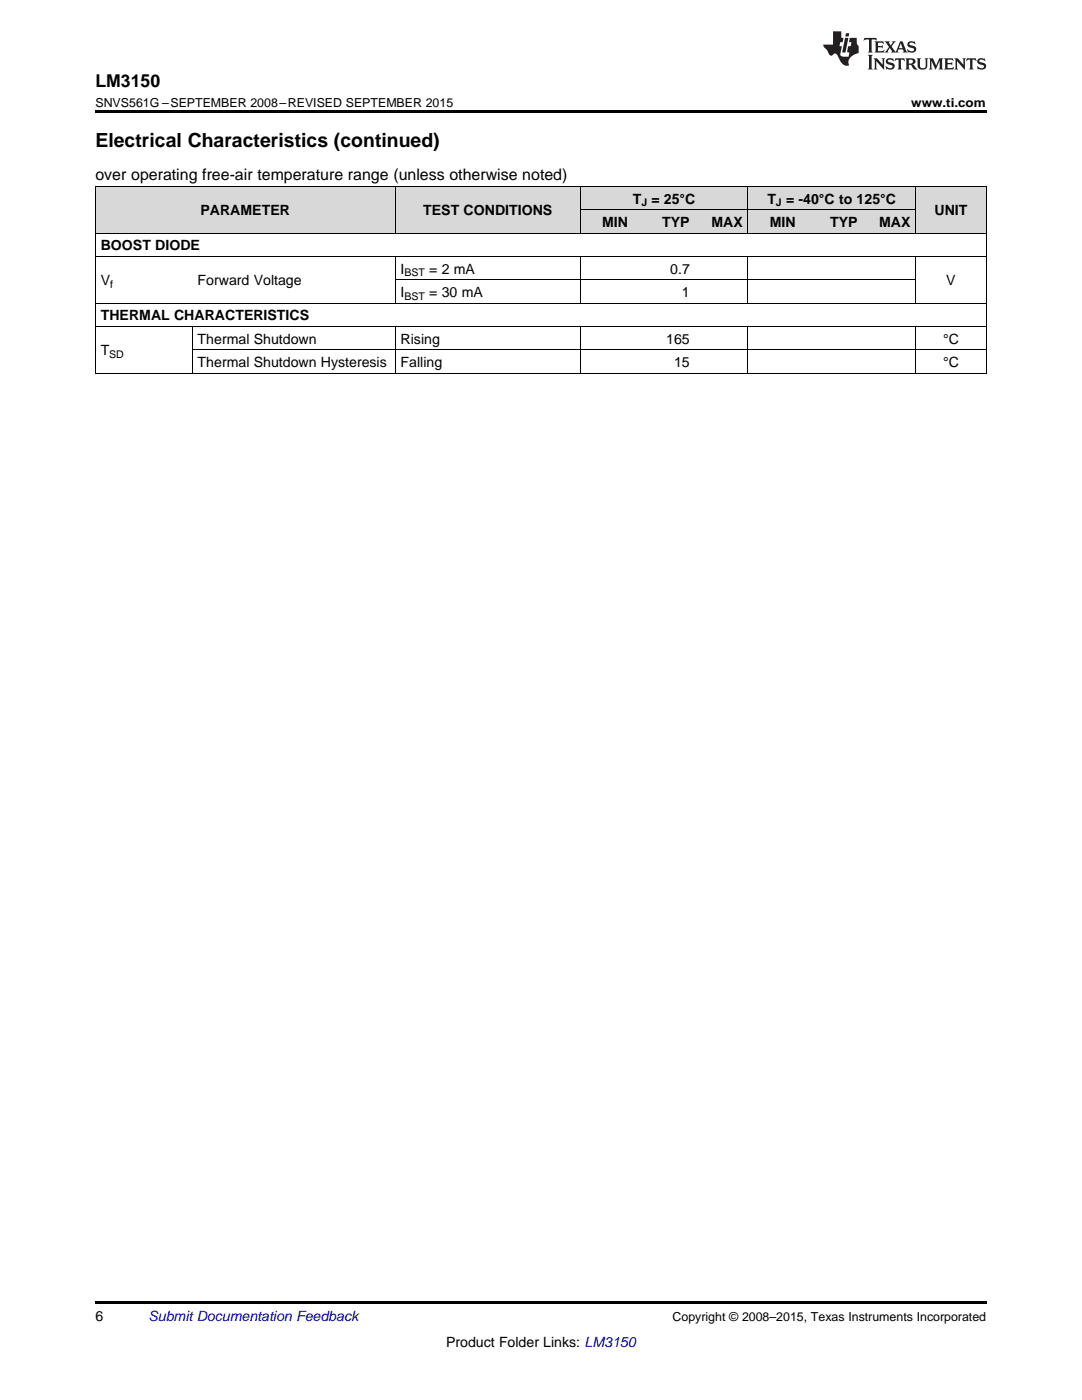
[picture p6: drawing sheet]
<svg xmlns="http://www.w3.org/2000/svg" width="216mm" height="279mm" viewBox="0 0 216 279" stroke-linecap="round" stroke-linejoin="round" font-family="sans-serif">
<g fill="#d8d8d8">
<path d="M19 37.3h19.4v9.3h-19.4z"/>
<path d="M38.4 37.3h40.5v9.3h-40.5z"/>
<path d="M78.9 37.3h37v9.3h-37z"/>
<path d="M182.7 37.3h14.1v9.3h-14.1z"/>
<path d="M115.9 41.9h10.5v4.7h-10.5z"/>
<path d="M126.4 41.9h12.3v4.7h-12.3z"/>
<path d="M138.7 41.9h10.6v4.7h-10.6z"/>
<path d="M149.3 41.9h10.6v4.7h-10.6z"/>
<path d="M159.9 41.9h12.3v4.7h-12.3z"/>
<path d="M172.2 41.9h10.5v4.7h-10.5z"/>
<path d="M115.9 37.3h10.5v4.6h-10.5z"/>
<path d="M126.4 37.3h12.3v4.6h-12.3z"/>
<path d="M138.7 37.3h10.6v4.6h-10.6z"/>
<path d="M149.3 37.3h10.6v4.6h-10.6z"/>
<path d="M159.9 37.3h12.3v4.6h-12.3z"/>
<path d="M172.2 37.3h10.5v4.6h-10.5z"/>
</g>
<path d="M19 22h177.8v.5h-177.8zM19 74.5h.2zM78.8 74.5h.1zM115.7 74.5h.2zM126.3 74.5h.1zM138.6 74.5h.1zM149.2 74.5h.1zM159.8 74.5h.1zM172.1 74.5h.1zM182.6 74.5h.1zM196.7 74.5h.1zM19 259.7h177.8v.5h-177.8z" fill="#000"/>
<g fill="none" stroke="#000" stroke-width=".2">
<path d="M19 37.2h177.8M19.1 37.2v37.3M78.8 37.2v9.4M115.8 37.2v9.4M149.2 37.2v9.4M182.7 37.2v9.4M196.8 37.2v37.3M19 51.2h177.8M19 46.5h177.8M78.8 51.2v9.3M78.9 55.8h103.8M115.8 51.2v9.3"/>
<path d="M115.9 41.9h66.8M149.2 51.2v9.3M182.7 51.2v9.3M19 74.5h177.8M19 65.1h177.8M19 60.5h177.8M38.3 65.2v9.3M38.4 69.8h158.4M78.8 65.2v9.3M115.8 65.2v9.3M149.2 65.2v9.3M182.7 65.2v9.3"/>
</g>
<g fill="#231f20">
<path d="M172.5 7.6l-.1 .5 .4-.2h.6v.1v2.1l-.2 .4h.9l-.2-.4v-2.1l.1-.1h.5l.5 .2-.2-.5zM174.5 8.3l.2 .3v1.5l-.2 .4h1.8l.2-.6a1.04 1.04 0 0 1-1.3 .2v-.7h.6l.3 .2v-.6l-.3 .2h-.6v-.6l.8-.1 .4 .3-.2-.5zM176.5 8.3l.9 1.1-.9 1.1h.8l-.2-.2 .4-.7 .5 .7-.2 .2h1.5l-.2-.2 .2-.4h.9l.1 .4-.2 .2h1l-.3-.3-.7-1.9h-.5l-.9 2-.8-1 .9-1h-.8l.1 .3-.4 .5-.3-.6 .1-.2zM179.7 8.6l.4 1h-.7zM181.3 8.4a.63 .63 0 0 0-.2 .7 .63 .63 0 0 0 .6 .4l.6 .2 .1 .2a.75 .75 0 0 1-.7 .4 .75 .75 0 0 1-.6-.5l.1 .7 .1-.1a1.11 1.11 0 0 0 1.5-.6 1.13 1.13 0 0 0-1.2-.8l-.1-.4a1.04 1.04 0 0 1 1.2 .2l-.2-.5-.2 .1-.4-.2zM173.2 10.9l.2 .4v2.2l-.2 .4h1l-.3-.4v-2.2l.3-.4zM174.3 11.6l.3 .4v1.5l-.3 .4h.8l-.2-.4v-1.3l1.5 1.7v-1.9l.2-.4h-.7l.2 .4v.9l-1.1-1.3zM177 11.8a.62 .62 0 0 0-.2 .7 .62 .62 0 0 0 .6 .4l.6 .1 .1 .3a.76 .76 0 0 1-.7 .3 .76 .76 0 0 1-.7-.4l.2 .7 .1-.1a1.11 1.11 0 0 0 1.5-.6 1.13 1.13 0 0 0-1.2-.8l-.1-.4a1.04 1.04 0 0 1 1.2 .2l-.2-.6-.2 .1-.5-.1zM178.7 11.6l-.2 .6a.61 .61 0 0 1 .8-.3v1.6l-.2 .4h.9l-.2-.4v-1.6a.63 .63 0 0 1 .7 .3l-.1-.6zM180.6 11.6l.3 .4v1.5l-.3 .4h1l-.2-.2-.1-.8 .6 .2a.76 .76 0 0 0 1.2 .7l-1-1a.58 .58 0 0 0 .6-.5 .58 .58 0 0 0-.5-.6zM181.4 11.9h.1a.45 .45 0 0 1 .5 .1 .45 .45 0 0 1 .1 .5l-.8 .2zM182.9 11.6l.2 .2a2.17 2.17 0 0 0 .3 1.9 .99 .99 0 0 0 1.6-.6v-1.1l.2-.4h-.7l.2 .2a1.92 1.92 0 0 1-.2 1.8 .6 .6 0 0 1-.9-.5v-1.1l.2-.4zM185.4 11.6l.2 .4v1.5l-.2 .4h.7l-.2-.4v-1.4l.8 1.8 .8-1.8v1.4l-.2 .4h.9l-.2-.4v-1.5l.2-.4h-.8l-.6 1.5-.6-1.5zM188.4 11.6l.2 .4v1.5l-.2 .4h1.8l.1-.6a1.04 1.04 0 0 1-1.2 .1v-.6h.5l.4 .2v-.6l-.4 .2h-.5v-.7h.8l.3 .3-.1-.6zM190.5 11.6l.2 .4v1.5l-.2 .4h.7l-.2-.4v-1.3l1.5 1.7v-1.9l.2-.4h-.7l.2 .4v.9l-1.1-1.3zM192.9 11.6l-.1 .6a.61 .61 0 0 1 .7-.3l.1 1.6-.3 .4h1l-.3-.4 .1-1.6a.63 .63 0 0 1 .7 .3l-.1-.6zM195.2 11.8a.62 .62 0 0 0-.2 .7 .62 .62 0 0 0 .6 .4l.6 .1 .1 .3a.76 .76 0 0 1-.7 .3 .76 .76 0 0 1-.6-.4l.1 .7 .1-.1a1.11 1.11 0 0 0 1.6-.6 1.13 1.13 0 0 0-1.3-.8l-.1-.4a1.04 1.04 0 0 1 1.2 .2l-.1-.6-.2 .1-.5-.1z"/>
<path d="M166.2 6.3v2.6h-1.9v.4l.8 .9a.91 .91 0 0 0 1 .8 .56 .56 0 0 1 .5-.3 .56 .56 0 0 1 .5 .3l.4 .8a1.53 1.53 0 0 0 1.9 1.2 1.54 1.54 0 0 1 1-2.1l.9-.3v-1.4a1.52 1.52 0 0 1-.4-1.6h-1.3l-.2 .8h.5l-.2 .8h-.5l-.1 1v.2l.4 .1-.2 .8a1.93 1.93 0 0 1-1.6-.3l.3-1.8h-.5l.2-.8h.4l.2-.8h-.4v-1.3zM168.6 7.6l-.6 2.9h.7l.6-2.9zM168.8 6.6l-.1 .7h.6l.2-.7z"/>
</g>
<text font-size="3.9" x="19" y="29.3">Electrical Characteristics (continued)</text>
<text font-size="3.5" x="19" y="17.3">LM3150</text>
<text font-size="3.2" x="19" y="36">over operating free-air temperature range (unless otherwise noted)</text>
<g font-size="2.8">
<text x="126.3" y="40.6">T</text>
<text x="130" y="40.6">= 25°C</text>
<text x="153.1" y="40.6">T</text>
<text x="156.8" y="40.6">= -40°C to 125°C</text>
<text x="40" y="43">PARAMETER</text>
<text x="84.5" y="43">TEST CONDITIONS</text>
<text x="120.2" y="45.3">MIN</text>
<text x="132.2" y="45.3">TYP</text>
<text x="142" y="45.3">MAX</text>
<text x="153.6" y="45.3">MIN</text>
<text x="165.6" y="45.3">TYP</text>
<text x="175.4" y="45.3">MAX</text>
<text x="186.5" y="43">UNIT</text>
<text x="20.1" y="50">BOOST DIODE</text>
<text x="20.1" y="56.9">V</text>
<text x="39.4" y="56.9">Forward Voltage</text>
<text x="79.9" y="54.6">I</text>
<text x="79.9" y="59.3">I</text>
<text x="85.7" y="54.6">= 2 mA</text>
<text x="85.7" y="59.3">= 30 mA</text>
<text x="133.7" y="54.6">0.7</text>
<text x="136.1" y="59.3">1</text>
<text x="188.8" y="56.9">V</text>
<text x="20.1" y="63.9">THERMAL CHARACTERISTICS</text>
<text x="20.1" y="70.9">T</text>
<text x="39.4" y="68.6">Thermal Shutdown</text>
<text x="79.9" y="68.6">Rising</text>
<text x="132.9" y="68.6">165</text>
<text x="188.2" y="68.6">°C</text>
<text x="39.4" y="73.2">Thermal Shutdown Hysteresis</text>
<text x="79.9" y="73.2">Falling</text>
<text x="134.5" y="73.2">15</text>
<text x="188.2" y="73.2">°C</text>
<text x="19" y="263.6">6</text>
<text x="89" y="268.9">Product Folder Links: LM3150</text>
</g>
<text font-size="2.8" fill="#0000c8" x="29.6" y="263.6">Submit Documentation Feedback</text>
<g font-size="2.5">
<text x="19" y="21.4">SNVS561G –SEPTEMBER 2008–REVISED SEPTEMBER 2015</text>
<text x="181.8" y="21.4">www.ti.com</text>
<text x="134.2" y="263.6">Copyright © 2008–2015, Texas Instruments Incorporated</text>
</g>
<g font-size="2.1">
<text x="128" y="41.2">J</text>
<text x="154.8" y="41.2">J</text>
<text x="22" y="57.5">f</text>
<text x="80.7" y="55.2">BST</text>
<text x="80.7" y="59.8">BST</text>
<text x="21.8" y="71.5">SD</text>
</g>
</svg>
